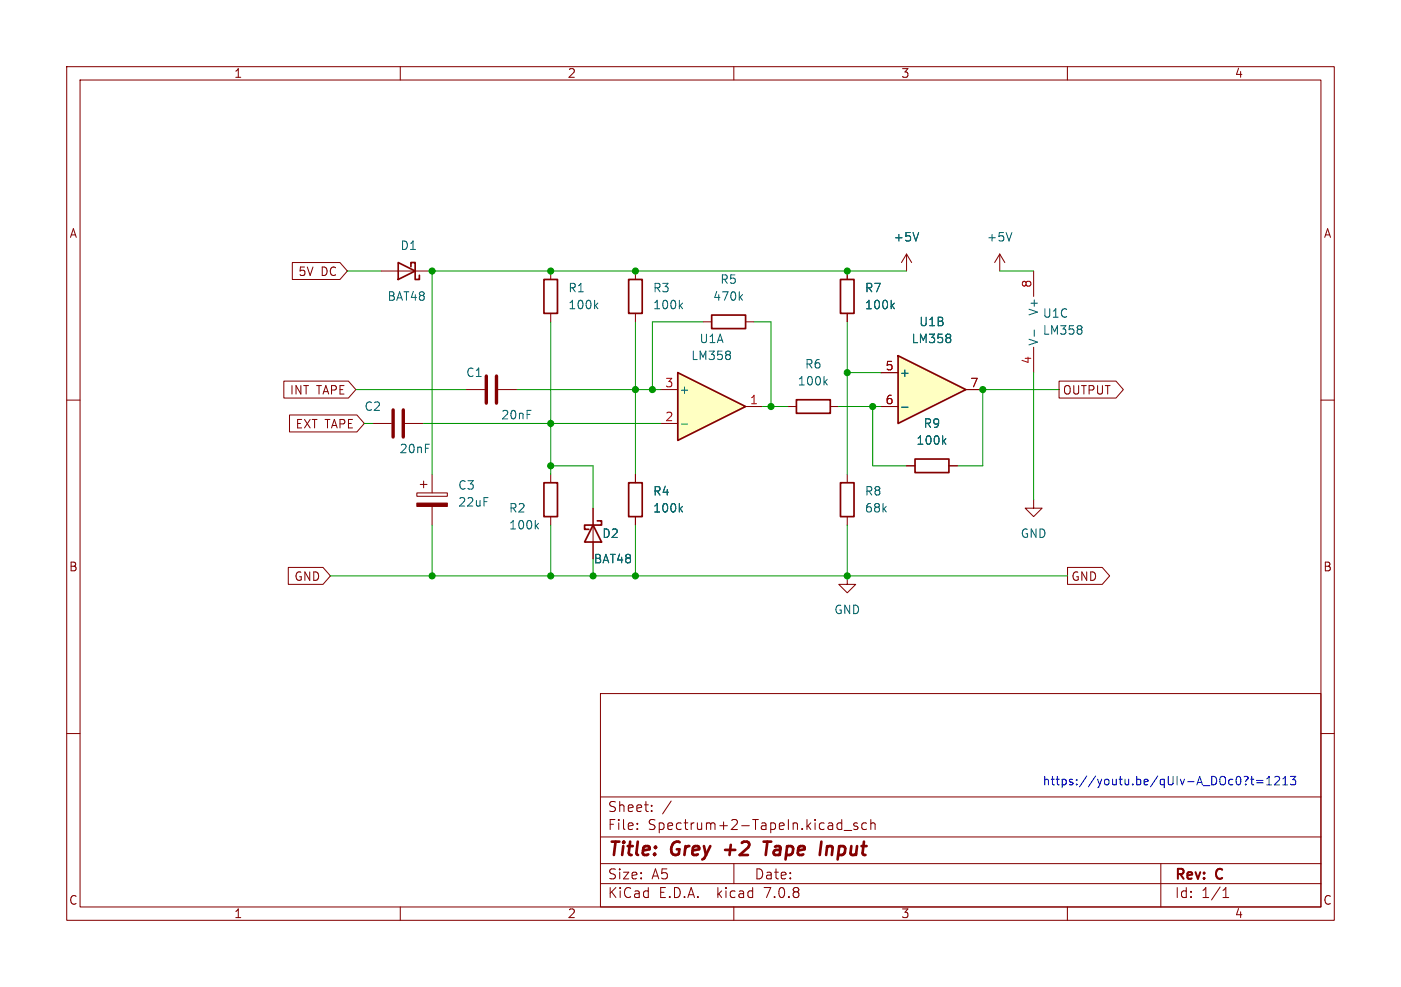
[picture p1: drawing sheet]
<svg xmlns="http://www.w3.org/2000/svg" width="210mm" height="148mm" viewBox="0 0 210 148" stroke-linecap="round" stroke-linejoin="round" font-family="sans-serif">
<g fill="none" stroke="#840000" stroke-width=".15">
<path d="M10 10h190v128h-190zM12 12h186v124h-186zM60 10v2M110 10v2M160 10v2M10 60h2M95.2 40.6v1.3M95.2 47v1.3M105.4 48.3h1.3M111.8 48.3h1.2M127 40.6v1.3M127 47v1.3"/>
<path d="M198 60h2M55.9 63.5h2.8M60.7 63.5h2.8M82.5 71.1v1.3M82.5 77.5v1.2M95.2 71.1v1.3M95.2 77.5v1.2M118.1 61h1.3M124.5 61h1.2M127 71.1v1.3M127 77.5v1.2M135.9 69.9h1.3"/>
<path d="M142.2 69.9h1.3M10 110h2M90 104h108v32h-108zM90 119.5h108M198 110h2M60 136v2M90 132.5h108M90 129.5h108M90 125.5h108M95.5 124.2v.2M95.5 123.5v.1M97.7 121.5v.2"/>
<path d="M97.7 120.8v.1M100.6 120.1l-1.3 1.9M110 136v2M110 129.5v3M126 123.4l.2 .1M126.2 122.9v1.5M126.2 124.3l-.2 .1M126.5 124.5h1.2M128.5 123.5l-.3-.1-.2 .2v.2l.5 .2v.3h-.5M129.9 123.5l-.4-.1-.3 .3v.4l.1 .2h.6M130.5 123.5a.37 .37 0 0 1 .7 .1v.8M130.5 122.9v1.5"/>
<path d="M160 136v2M174 129.5v6.5M183.3 134.6h.9M183.3 133.5l.5-.4v1.5"/>
</g>
<path d="M108.7 127.4h1.5M114.5 126.2h1.1M115 126.2l-.2 2M124 126.9l-.2 1.3M124.6 126.9h-.3l-.3 .2" fill="none" stroke="#840000" stroke-width=".4"/>
<path d="M94.2 41.9h2.1v5.1h-2.1zM106.7 47.2h5.1v2.1h-5.1zM119.4 59.9h5.1v2.1h-5.1zM126 41.9h2v5.1h-2zM81.5 72.4h2.1v5.1h-2.1zM94.2 72.4h2.1v5.1h-2.1zM126 72.4h2v5.1h-2zM137.2 68.8h5v2.1h-5z" fill="none" stroke="#840000" stroke-width=".25"/>
<g fill="none" stroke="#006464" stroke-width=".15">
<path d="M102 45.8l.3 .5M102.3 45.5l-.5 .4M110.9 44.5l.4 .5M111.3 44.2l-.5 .5M123.6 57.2l.4 .5M124 56.9l-.5 .5M133.7 45.8l.4 .5M134.1 45.5l-.5 .4M80.4 78.8l.3 .5M80.7 78.5l-.5 .5M102 76.3l.3 .5M102.3 75.9l-.5 .5"/>
<path d="M141.4 66.1l.4 .5M141.8 65.8l-.5 .5"/>
</g>
<path d="M58.9 61.5v4M60.5 61.5v4" fill="none" stroke="#840000" stroke-width=".51"/>
<path d="M101.6 55.9l10.2 5.1-10.2 5z" fill="#ffffc2"/>
<path d="M59.7 39.4l2.5 1.2-2.5 1.3zM61.6 40v-.6h.6v2.5h.7v-.6M81.5 41.9h2.1v5.1h-2.1zM101.6 55.9l10.2 5.1-10.2 5zM88.9 78.7l1.3 2.6h-2.6zM89.5 78.1h.7v.6h-2.6v.7h.7" fill="none" stroke="#840000" stroke-width=".25"/>
<g fill="none" stroke="#840000" stroke-width=".15">
<path d="M135.9 38.1l-.8 1.3M135.9 38.1v2.5M135.9 38.1l.8 1.3M149.9 38.1l-.8 1.3M149.9 38.1v2.5M149.9 38.1l.7 1.3M57.1 40.6h7.7M82.5 40.6v1.3M82.5 47v1.3M99.1 58.4h2.5M62.5 73.9h4.6v.5h-4.6zM63 72.6h1"/>
<path d="M63.5 72.1v1.1M64.8 71.1v2.8M64.8 75.9v2.8M88.9 76.2v7.6M99.1 63.5h2.5M111.8 61h2.5M154.9 74.9v1.3h1.3l-1.3 1.3-1.2-1.3h1.2M127 86.4v1.2h1.3l-1.3 1.3-1.3-1.3h1.3"/>
</g>
<path d="M137.7 34.9l-.4 1.2M151.7 34.9l-.4 1.2M89.3 45.8l.3 .5M89.6 45.5l-.5 .4M109.4 52.8v.3M109.4 53.3v.5M102.1 63.6h1" fill="none" stroke="#006464" stroke-width=".15"/>
<path d="M62.5 75.4h4.6v.5h-4.6z" fill="#840000" stroke="#840000" stroke-width=".15"/>
<path d="M134.6 53.3l10.2 5.1-10.2 5.1z" fill="#ffffc2"/>
<path d="M134.6 53.3l10.2 5.1-10.2 5.1z" fill="none" stroke="#840000" stroke-width=".25"/>
<g fill="none" stroke="#840000" stroke-width=".15">
<path d="M43.8 39.4h7.2l1.1 1.2-1.1 1.3h-7.2zM42.5 57.1h9.7l1.1 1.3-1.1 1.3h-9.7zM69.8 58.4h2.8M74.7 58.4h2.8M127 40.6v1.3M127 47v1.3M132.1 55.9h2.5M144.8 58.4h2.5M154.9 40.6v3.9M154.9 52.1v3.8M158.7 57.1h8.6l1.1 1.3-1.1 1.3h-8.6zM43.4 62.2h10.1l1.1 1.3-1.1 1.3h-10.1z"/>
<path d="M88.9 76.2v2.5M95.2 71.1v1.3M95.2 77.5v1.2M132.1 61h2.5M135.9 69.9h1.3M142.2 69.9h1.3M43.2 85.1h5.2l1.1 1.3-1.1 1.2h-5.2zM88.9 81.3v2.5M160 85.1h5.2l1.1 1.3-1.1 1.2h-5.2z"/>
</g>
<g fill="none" stroke="#006464" stroke-width=".15">
<path d="M137.7 34.9l-.4 1.2M133.7 45.8l.4 .5M134.1 45.5l-.5 .4M142.5 50.2v.3M142.5 50.8v.5M155 49.5v1M162.1 49v.3M162.1 49.5v.5M102 76.3l.3 .5M102.3 75.9l-.5 .5M135.1 61.1h1M141.4 66.1l.4 .5"/>
<path d="M141.8 65.8l-.5 .5"/>
</g>
<path d="M72.9 56.4v4.1M74.4 56.4v4.1" fill="none" stroke="#840000" stroke-width=".51"/>
<path d="M186.6 116.4h.3a.32 .32 0 0 1 .2 .4 .32 .32 0 0 1-.3 .2l-.1 .2M186.7 117.6v.1M187.5 116.8h.4M187.6 116.4v1.1l.3 .2M188.4 117h.9M188.4 117.4h.9M189.9 117.7h.7M189.9 116.8l.3-.4v1.3M191.1 116.5l.5-.1 .1 .1 .1 .3-.8 .9h.8M192.3 117.7h.7M192.3 116.8l.4-.4v1.3M193.4 116.4h.8l-.4 .5 .4 .1v.6l-.2 .1h-.4l-.2-.1" fill="none" stroke="#0000c2" stroke-width=".15"/>
<g fill="none" stroke="#009600" stroke-width=".15">
<path d="M52.1 40.6h5M53.3 58.4h16.5M77.5 58.4h21.6M82.5 48.3v22.8M95.2 48.3v22.8M105.4 48.3h-7.6v10.1M113 48.3h2.6v12.7M127 48.3v22.8M127 55.9h5.1M135.9 40.6h-71.1v30.5M149.9 40.6h5M154.9 55.9v19"/>
<path d="M158.7 58.4h-11.4v11.5h-3.8M54.6 63.5h1.3M63.5 63.5h35.6M64.8 78.7v7.7M82.5 69.9h6.4v6.3M82.5 78.7v7.7M95.2 78.7v7.7M114.3 61h3.8M125.7 61h6.4M127 78.7v7.7M130.8 61v8.9h5.1M49.5 86.4h110.5"/>
<path d="M88.9 83.8v2.6"/>
</g>
<g fill="#009600" stroke="#009600" stroke-width=".15">
<circle cx="88.9" cy="86.4" r=".46"/>
<circle cx="64.8" cy="40.6" r=".46"/>
<circle cx="82.5" cy="86.4" r=".46"/>
<circle cx="64.8" cy="86.4" r=".46"/>
<circle cx="82.5" cy="40.6" r=".46"/>
<circle cx="97.8" cy="58.4" r=".46"/>
<circle cx="95.2" cy="58.4" r=".46"/>
<circle cx="82.5" cy="63.5" r=".46"/>
<circle cx="82.5" cy="69.9" r=".46"/>
<circle cx="127" cy="55.9" r=".46"/>
<circle cx="127" cy="40.6" r=".46"/>
<circle cx="95.2" cy="86.4" r=".46"/>
<circle cx="115.6" cy="61" r=".46"/>
<circle cx="95.2" cy="40.6" r=".46"/>
<circle cx="130.8" cy="61" r=".46"/>
<circle cx="127" cy="86.4" r=".46"/>
<circle cx="147.3" cy="58.4" r=".46"/>
</g>
<g font-size="2.8" fill="#840000">
<text x="91" y="128.9">Title:</text>
<text x="100.7" y="128.9">Grey</text>
<text x="109.5" y="128.9">+2</text>
<text x="116.2" y="128.9">Tape</text>
<text x="125.4" y="128.9">Input</text>
</g>
<g font-size="2.1" fill="#840000">
<text x="91" y="124.7">File:</text>
<text x="91" y="122">Sheet:</text>
<text x="97.1" y="124.7">Spectrum+2-TapeIn.kicad_sch</text>
<text x="91" y="134.9">KiCad</text>
<text x="91" y="132.1">Size:</text>
<text x="97.7" y="132.1">A5</text>
<text x="98.7" y="134.9">E.D.A.</text>
<text x="107.6" y="134.9">kicad</text>
<text x="113" y="132.1">Date:</text>
<text x="114.9" y="134.9">7.0.8</text>
<text x="176" y="132.3">Rev:</text>
<text x="176" y="134.9">Id:</text>
<text x="180.1" y="134.9">1/1</text>
<text x="182.4" y="132.3">C</text>
</g>
<g font-size="1.8" fill="#840000">
<text x="35" y="11.9">1</text>
<text x="85" y="11.9">2</text>
<text x="135" y="11.9">3</text>
<text x="185" y="11.9">4</text>
<text x="10.3" y="35.9">A</text>
<text x="198.4" y="35.9">A</text>
<text x="44.6" y="41.6">5V</text>
<text x="48.1" y="41.6">DC</text>
<text x="43.4" y="59.4">INT TAPE</text>
<text x="159.2" y="59.4">OUTPUT</text>
<text x="44.2" y="64.5">EXT TAPE</text>
<text x="10.3" y="85.9">B</text>
<text x="44" y="87.3">GND</text>
<text x="160.5" y="87.3">GND</text>
<text x="198.3" y="85.9">B</text>
<text x="10.3" y="135.9">C</text>
<text x="35" y="137.9">1</text>
<text x="85" y="137.9">2</text>
<text x="135" y="137.9">3</text>
<text x="185" y="137.9">4</text>
<text x="198.3" y="135.9">C</text>
</g>
<g font-size="1.8" fill="#006464">
<text x="59.9" y="37.7">D1</text>
<text x="133.9" y="36.4">+5V</text>
<text x="147.8" y="36.4">+5V</text>
<text x="58" y="45.3">BAT48</text>
<text x="85.1" y="44">R1</text>
<text x="85.1" y="46.6">100k</text>
<text x="97.8" y="44">R3</text>
<text x="97.8" y="46.6">100k</text>
<text x="106.8" y="45.3">470k</text>
<text x="107.9" y="42.8">R5</text>
<text x="129.5" y="44">R7</text>
<text x="129.5" y="46.6">100k</text>
<text x="155.8" y="47.4" transform="rotate(-90 155.8 47.4)">V+</text>
<text x="156.2" y="47.9">U1C</text>
<text x="104.8" y="51.7">U1A</text>
<text x="136.5" y="51.7">LM358</text>
<text x="137.7" y="49.1">U1B</text>
<text x="155.8" y="51.9" transform="rotate(-90 155.8 51.9)">V-</text>
<text x="156.2" y="50.4">LM358</text>
<text x="69.8" y="56.7">C1</text>
<text x="101.7" y="59.3">+</text>
<text x="103.5" y="54.2">LM358</text>
<text x="119.5" y="58">100k</text>
<text x="120.6" y="55.5">R6</text>
<text x="134.7" y="56.7">+</text>
<text x="54.5" y="61.8">C2</text>
<text x="75" y="63.1">20nF</text>
<text x="138.4" y="64.4">R9</text>
<text x="59.8" y="68.2">20nF</text>
<text x="137.3" y="66.9">100k</text>
<text x="68.6" y="73.6">C3</text>
<text x="68.6" y="76.2">22uF</text>
<text x="76.2" y="77.1">R2</text>
<text x="97.8" y="74.5">R4</text>
<text x="97.8" y="77.1">100k</text>
<text x="129.5" y="74.5">R8</text>
<text x="129.5" y="77.1">68k</text>
<text x="76.2" y="79.6">100k</text>
<text x="90.2" y="80.9">D2</text>
<text x="152.9" y="80.9">GND</text>
<text x="88.9" y="84.7">BAT48</text>
<text x="125" y="92.3">GND</text>
</g>
<g font-size="1.8" fill="#a90000">
<text x="154.7" y="43.3" transform="rotate(-90 154.7 43.3)">8</text>
<text x="99.6" y="58.2">3</text>
<text x="132.6" y="55.6">5</text>
<text x="145.3" y="58.2">7</text>
<text x="154.7" y="54.7" transform="rotate(-90 154.7 54.7)">4</text>
<text x="99.6" y="63.2">2</text>
<text x="112.3" y="60.7">1</text>
<text x="132.6" y="60.7">6</text>
</g>
<text font-size="1.8" fill="#0000c2" x="156.2" y="117.9">https://youtu.be/qUIv-A_DOc0?t=1213</text>
</svg>
